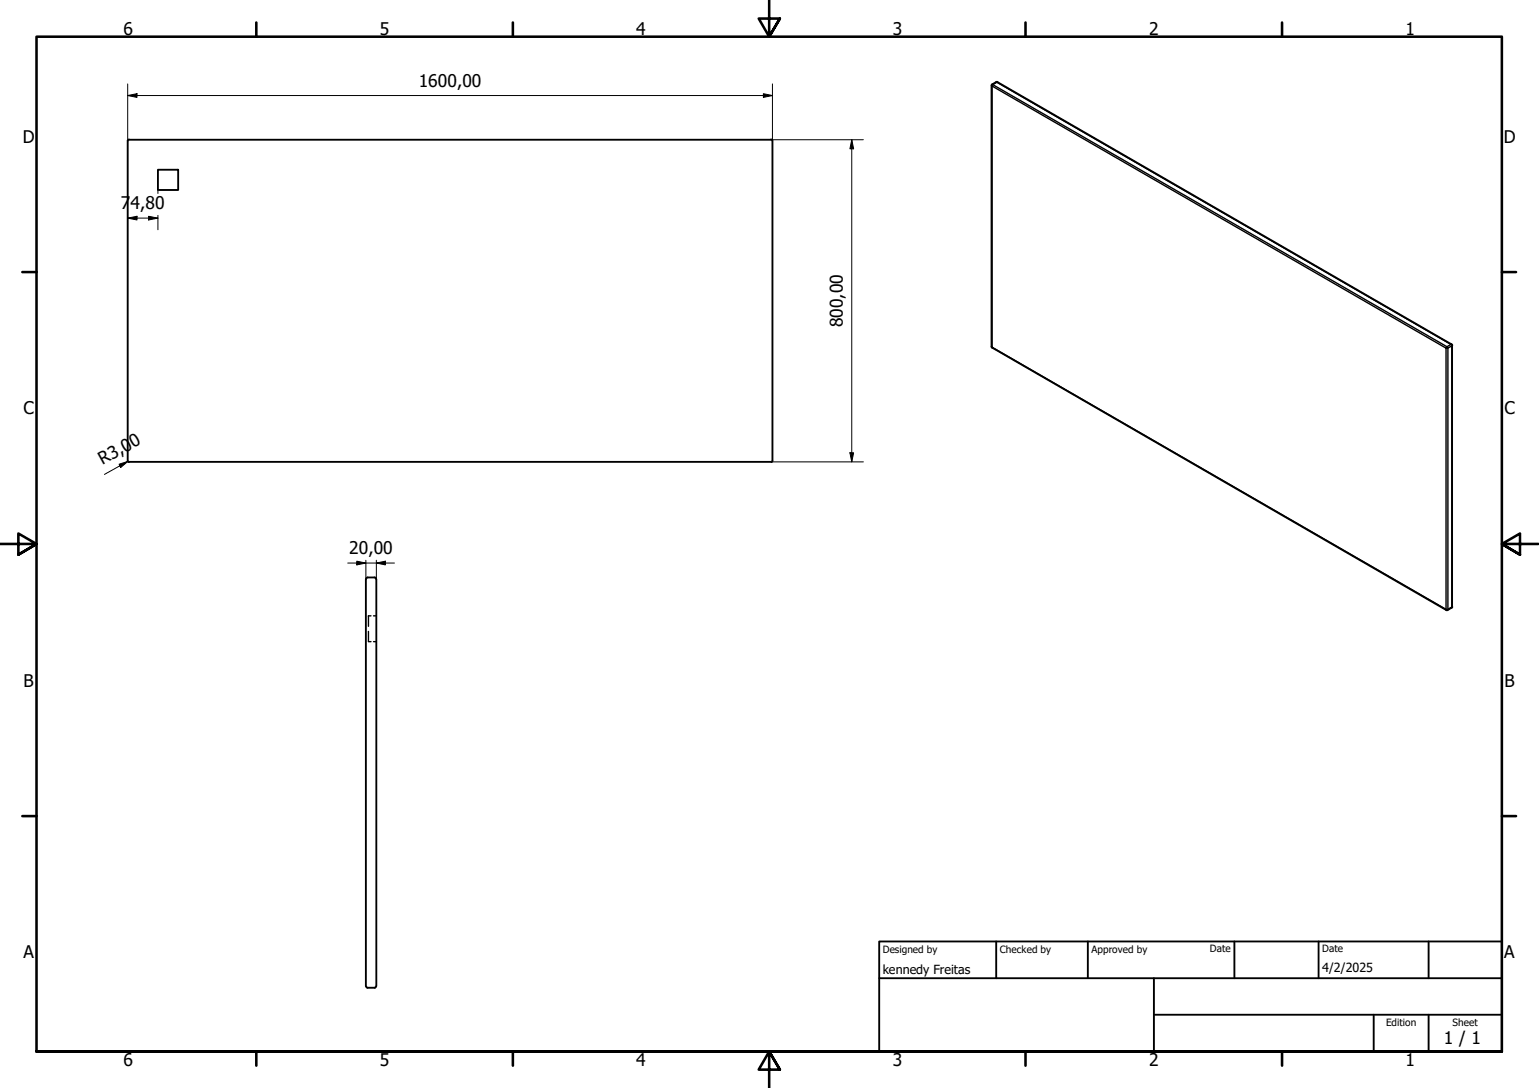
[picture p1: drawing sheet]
<svg xmlns="http://www.w3.org/2000/svg" width="420mm" height="297mm" viewBox="0 0 420 297" stroke-linecap="round" stroke-linejoin="round" font-family="sans-serif">
<!-- layer: Visible Narrow (ISO) -->
<g fill="none" stroke="#000" stroke-width=".38">
<path d="M270.9 23l-.1 .5-.1-.1M271 23.1l1.2-.6 123.9 71.5-1.1 .7zM272 22.4h.3M270.7 94.7l.2 .2M394.8 95l-124-71.5v71.3l124 71.6M394.8 95v71.4M395.3 95l1.1-.6v71.3l-1.1 .7zM396.3 94h-.2l.3 .4v-.1M394.8 166.4v.1M394.8 166.4h.5l-.1 .1M396.4 165.6l-.1 .3"/>
<circle cx="395" cy="94.9" r=".28"/>
</g>
<!-- layer: Visible (ISO) -->
<g fill="none" stroke="#000" stroke-width=".51">
<path d="M34.9 38.5v87.3l.3 .4M35.2 38.1h175.4M35.2 38.1l-.3 .3M210.5 38.1l.4 .3M210.9 38.5v87.3l-.2 .3h-175.5M270.9 23l-.2 .4v71.4l124.1 71.7 .4 .1M272.3 22.4l124 71.6M272.3 22.4h-.3l-1.1 .6M43.1 46.3h5.5v5.6h-5.5zM396.3 94l.2 .3M396.4 94.3v71.3M99.9 158.1v111.1"/>
<path d="M102.3 157.7l.4 .4M102.3 157.7h-1.9l-.5 .4M102.7 158.1v111.1M396.3 165.9l-1.1 .6M396.5 165.6l-.2 .3M99.9 269.3l.5 .4h1.9M102.7 269.3l-.4 .4"/>
</g>
<!-- layer: Hidden (ISO) -->
<path d="M100.6 172.4v2.8h.7M101.3 168.1h-.7v2.9M102 175.2h.7M102 168.1h.7" fill="none" stroke="#000" stroke-width=".38"/>
<!-- layer: Border (ISO) -->
<g fill="none" stroke="#000" stroke-width=".7">
<path d="M70 6.1v3.9M140 6.1v3.9M210 0v10l-2.9-4.9h5.8l-2.9 4.9 2.9-4.9M280 6.1v3.9M350 6.1v3.9M6.1 74.3h3.9M410 74.3h3.9M0 148.5h10l-5-2.8v5.7l5-2.9-5 2.9M420 148.5h-10l5-2.8v5.7l-5-2.9 5 2.9M6.1 222.8h3.9M410 222.8h3.9M10 287.1v-277.1h400v277.1h-400h400"/>
<path d="M70 287.1v3.8M140 287.1v3.8M212.9 292l-2.9-4.9 2.9 4.9h-5.8l2.9-4.9v9.9M280 287.1v3.8M350 287.1v3.8"/>
</g>
<!-- layer: Title (ISO) -->
<path d="M240 257h170v30.1h-170zM272 257v10.1M297 257v10.1M337 257v10.1M360 257v10.1M390 257v10.1M240 267.1h170M315 277h95M315 267.1v20M375 277v10.1M390 277v10.1" fill="none" stroke="#000" stroke-width=".51"/>
<!-- layer: Dimension (ISO) -->
<g fill="none" stroke="#000" stroke-width=".27">
<path d="M34.9 26.1l2.5-.5v1zM34.9 26.1h176M34.9 22.9v15.6M208.4 25.6l2.5 .5-2.5 .5zM210.6 38.1h25.1M210.9 22.9v15.6M232.5 38.1l.5 2.5h-1zM232.5 38.1v88M34.9 59.5l2.5-.5v1.1zM34.9 59.5h8.2M40.6 59l2.5 .5-2.5 .6zM43.1 51.9v.9"/>
<path d="M43.1 58.8v3.9M32.5 126.7l2.4-.7-1.9 1.6zM34.9 126l-6.4 3.5M210.6 126.1h25.1M232 123.6h1l-.5 2.5zM94.9 153.7h12.8M97.4 153.2l2.5 .5-2.5 .5zM99.9 153v5.1M102.7 153.7l2.5-.5v1zM102.7 153v5.1"/>
</g>
<path d="M34.9 26.1l2.5-.5v1zM208.4 25.6l2.5 .5-2.5 .5zM34.9 59.5l2.5-.5v1.1zM232.5 38.1l.5 2.5h-1zM40.6 59l2.5 .5-2.5 .6zM32.5 126.7l2.4-.7-1.9 1.6zM232 123.6h1l-.5 2.5zM97.4 153.2l2.5 .5-2.5 .5zM102.7 153.7l2.5-.5v1z" fill="#000"/>
<g font-size="4.8">
<text x="33.7" y="9.6">6</text>
<text x="103.7" y="9.6">5</text>
<text x="173.7" y="9.6">4</text>
<text x="243.7" y="9.6">3</text>
<text x="313.7" y="9.6">2</text>
<text x="383.7" y="9.6">1</text>
<text x="114.3" y="23.7">1600,00</text>
<text x="6.2" y="38.9">D</text>
<text x="410.5" y="38.9">D</text>
<text x="33" y="57.1">7</text>
<text x="35.6" y="57.1">4,80</text>
<text x="230.1" y="89.4" transform="rotate(-90 230.1 89.4)">800,00</text>
<text x="6.4" y="113.1">C</text>
<text x="410.7" y="113.1">C</text>
<text x="28" y="127" transform="rotate(-29 28 127)">R3,00</text>
<text x="95.3" y="151.4">20,00</text>
<text x="6.4" y="187.4">B</text>
<text x="410.7" y="187.4">B</text>
<text x="6.4" y="261.7">A</text>
<text x="410.7" y="261.7">A</text>
<text x="394.2" y="285">1 / 1</text>
<text x="33.7" y="290.9">6</text>
<text x="103.7" y="290.9">5</text>
<text x="173.7" y="290.9">4</text>
<text x="243.7" y="290.9">3</text>
<text x="313.7" y="290.9">2</text>
<text x="383.7" y="290.9">1</text>
</g>
<g font-size="3.4">
<text x="241" y="266">kennedy Freitas</text>
<text x="361" y="265.5">4/2/2025</text>
</g>
<g font-size="2.7">
<text x="241" y="260.1">Designed by</text>
<text x="273" y="260.1">Checked by</text>
<text x="298" y="260.1">Approved by</text>
<text x="330.3" y="260">Date</text>
<text x="361" y="260">Date</text>
<text x="378.4" y="280.1">Edition</text>
<text x="396.6" y="280.1">Sheet</text>
</g>
</svg>
